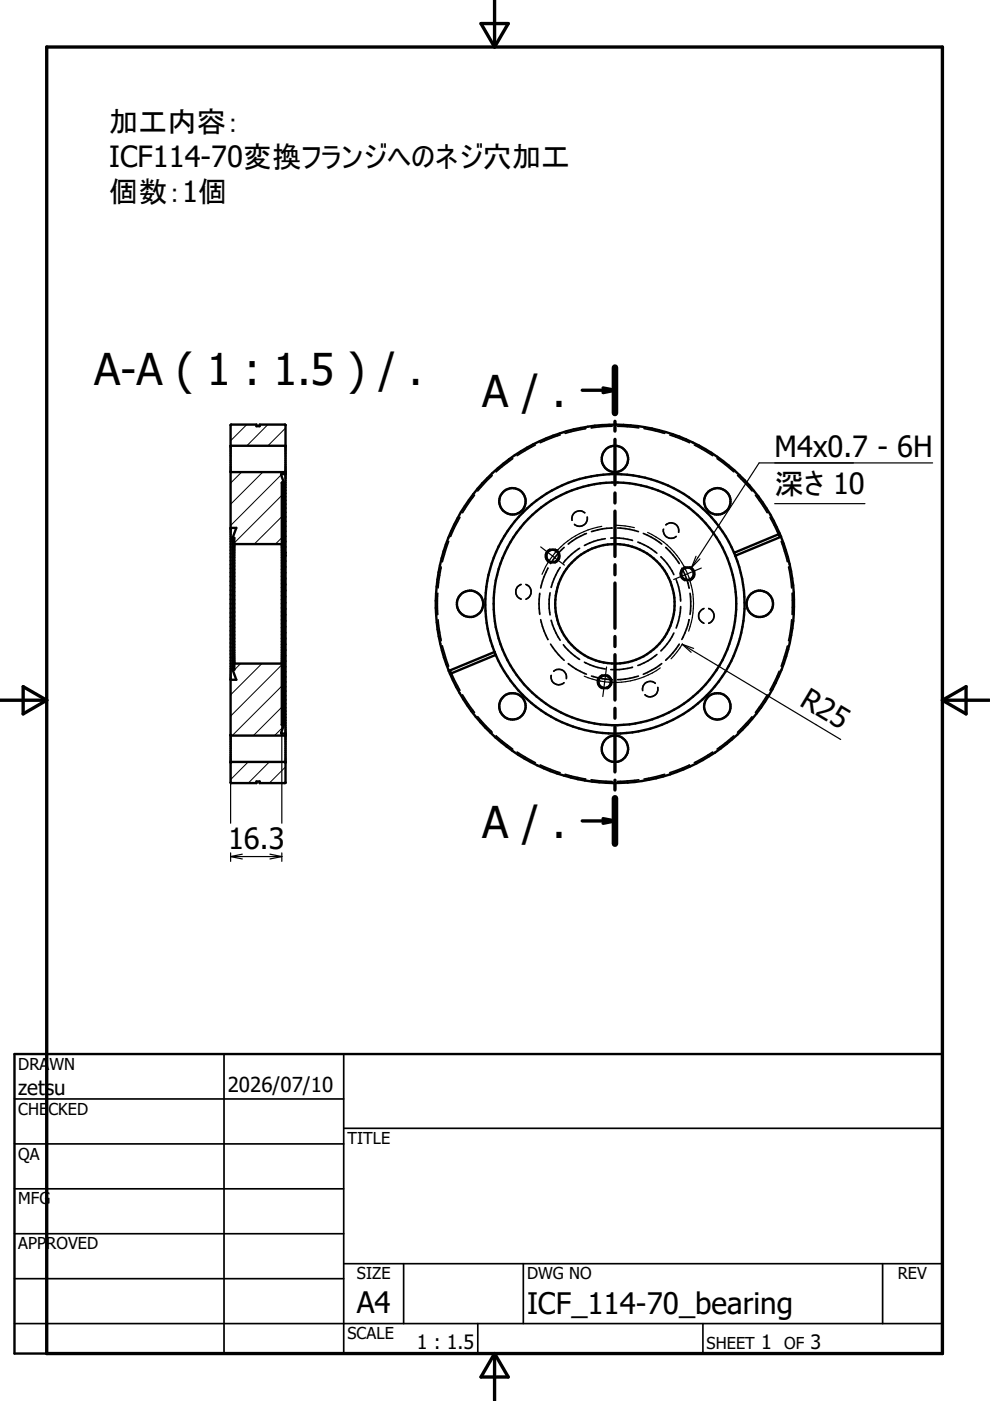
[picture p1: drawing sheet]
<svg xmlns="http://www.w3.org/2000/svg" width="210mm" height="297mm" viewBox="0 0 210 297" stroke-linecap="round" stroke-linejoin="round" font-family="sans-serif">
<g fill="none" stroke="#000" stroke-width=".21">
<path d="M52.3 90l-3.4 3.5M56.8 90l-4.5 4.5M60.5 90.8l-3.7 3.7M51.2 100.1l-2.3 2.3M55.7 100.1l-6.8 6.8M59.6 100.7l-10.7 10.7M59.8 114l-1.4 1.4M59.8 109.5l-5.9 5.9M59.8 105l-10.1 10.1M60.2 100.1l-.4 .4M51 140.7l-1.6 1.6M55.5 140.7l-6.6 6.6"/>
<path d="M59.8 149.9l-6.1 6.1M59.8 145.5l-10.6 10.5M59.8 140.9l-10.9 10.9M60 154.1l-1.8 1.9M52.6 161.5l-3.7 3.8M57.1 161.5l-4.5 4.5M60.5 162.6l-3.4 3.4"/>
</g>
<g fill="none" stroke="#000" stroke-width=".51">
<path d="M48.9 94.5h11.6M48.9 90.1l5.5-.1v.4h.7v-.4h5.3l.1 .1v75.8l-.1 .1h-5.3v-.3h-.7v.3h-5.4l-.1-.1zM48.9 100.1h11.6M48.9 111.9h1.2l-.8 2.1M49.3 114h.4v28h-.4M49.3 114v28M49.7 115.4h10.1M60.2 102.3l-.4 .1v51.3l.4 .1M60.2 102.3v51.5M60.5 117.2h-.3v.6h.3M60.5 100.4v.1l-.9 .1 .6 1.7M155.6 117.2l.3 .6"/>
<path d="M155.6 117.2h.1M155.6 117.2a27.5 27.5 0 0 0-35.8-14.6 27.5 27.5 0 0 0-14.9 35.6M155.9 117.8a27.5 27.5 0 0 1-15 35.6 27.5 27.5 0 0 1-35.8-14.5M165.3 113.2a38 38 0 0 0-49.5-20.3 38 38 0 0 0-20.6 49.3M165.3 113.2l.3 .6M165.3 113.2l-9.7 4M165.6 113.8l-9.7 4M165.6 113.8h.1M165.6 113.8a38 38 0 0 1-20.7 49.3 38 38 0 0 1-49.5-20.2M104.8 138.2l-9.5 4M104.8 138.2h.1M104.9 138.2l.2 .7"/>
<path d="M105.1 138.9l-9.7 4M105.1 138.9h.1M48.9 155.8l.1 .2h11.4l.1-.2M49.3 142l.8 2.1h-1.2M49.7 140.7h10.1M60.2 153.8l-.6 1.6 .9 .1v.2M95.2 142.2l.2 .7M95.2 142.2h.1M95.3 142.2h-.1M95.4 142.9h.1M48.9 161.7l.1-.2h11.4l.1 .2M3.1 223.5h196.7v63.5h-196.7z"/>
<circle cx="130.4" cy="97.3" r="2.79"/>
<circle cx="108.7" cy="106.3" r="2.79"/>
<circle cx="117.2" cy="117.9" r="1.34"/>
<circle cx="152.1" cy="106.3" r="2.78"/>
<circle cx="99.6" cy="128" r="2.8"/>
<circle cx="130.4" cy="128" r="12.7"/>
<circle cx="130.4" cy="128" r="25.7"/>
<circle cx="145.8" cy="121.6" r="1.33"/>
<circle cx="161.1" cy="128" r="2.8"/>
<circle cx="108.7" cy="149.8" r="2.81"/>
<circle cx="128.2" cy="144.6" r="1.33"/>
<circle cx="130.4" cy="158.8" r="2.8"/>
<circle cx="152.1" cy="149.8" r="2.8"/>
</g>
<g fill="none" stroke="#000" stroke-width=".36">
<path d="M108.7 97.2l-3.5 2.8M113.5 94.3l-3.9 2.3M118.8 92.2l-4.3 1.7M124.2 90.9l-4.4 1M129.8 90.4l-4.5 .3M130.9 90.4l4.5 .3M136.5 90.9l4.4 1M142 92.2l4.2 1.7M147.2 94.3l3.9 2.3M152 97.2l3.6 2.8M95.1 114.8l-1.3 4.3M97.5 109.7l-2 4"/>
<path d="M100.6 105l-2.5 3.7M104.4 100.8l-3.1 3.3M119.6 116.1l-1.2 1.2-1.7 2.2M122.9 116.2l-1.7 1.3-1.8 1.9M124 108.7a1.66 1.66 0 0 0-1.9-.2 1.66 1.66 0 0 0-.8 1.8M124.3 113.1l-2.1 1.1-1.7 1.2M124.5 109.6a1.65 1.65 0 0 1-.8 1.8 1.65 1.65 0 0 1-1.9-.2M128.3 114.2l-2.4 .6-2 .9M129.5 114.1l2.7 .1 1.9 .4M129.8 112l-2.1 .1-2.3 .6M130.9 112l2.7 .2 1.8 .5M135.2 114.9l2.2 1 1.9 1.4"/>
<path d="M136.4 113.1l2.6 1.3 1.3 1M140.1 118l1.4 1.5 1.4 2.3M140.7 112.2a1.63 1.63 0 0 0 .8 1.7 1.63 1.63 0 0 0 1.9-.2M141.1 116.1l1.6 1.5 1.3 1.9M141.2 111.3a1.62 1.62 0 0 1 1.9-.2 1.62 1.62 0 0 1 .8 1.7M156.4 100.8l3 3.3M160.2 105l2.5 3.7M163.3 109.7l1.9 4M165.6 114.8l1.3 4.3M92.8 125.8v4.5M92.9 131.4l.6 4.4M93.5 120.2l-.6 4.5"/>
<path d="M93.8 137h.1M93.8 137l1.3 4.3M110.4 123.9a1.65 1.65 0 0 0-1 1.6 1.65 1.65 0 0 0 1.1 1.5M110.5 123.9h-.1M111.5 123.9a1.65 1.65 0 0 1 1.1 1.6 1.65 1.65 0 0 1-1.1 1.5M114.4 125.8l-.1 2.2 .1 2.3M114.6 131.4l.8 2.4 .8 1.8M116.2 120.5h.1M116.2 135.6h.1M116.2 120.5l-.8 1.8-.8 2.4M116.6 125.7l-.2 2.3 .2 2.4M116.7 136.6l1.7 2.2 1.2 1.2"/>
<path d="M116.9 131.5l.6 1.8 1.3 2.4M118.8 120.3l-1.3 2.4-.6 1.8M119.4 136.7l1.8 1.8 1.7 1.3M139.3 138.8l-1.9 1.3-2.2 1M142.9 134.2l-.9 1.6-1.9 2.2M143.4 122.9l.7 2.4 .2 2.1M144 136.6l-1.3 1.8-1.6 1.6M144.3 128.6l-.2 2.1-.7 2.5M144.6 120.5l1 2.2 .5 2M146.1 131.4l-.5 1.9-1 2.3M146.3 125.8l.2 1.8-.2 2.7M149.3 129a1.64 1.64 0 0 0-1.2 1.6 1.64 1.64 0 0 0 1.2 1.5"/>
<path d="M150.3 129h.1M150.3 132.1h.1M150.3 129a1.64 1.64 0 0 1 1.1 1.6 1.64 1.64 0 0 1-1.1 1.5M166.9 137l-1.3 4.3M167.2 120.2l.7 4.5M167.9 131.4l-.7 4.4M168 125.8v4.5M95.5 142.3l2 4.1M98.1 147.3l2.5 3.8M101.3 152l3.1 3.3M105.2 156l3.5 2.8M109.6 159.4l3.9 2.3"/>
<path d="M116.9 143.2a1.64 1.64 0 0 0 .8 1.8 1.64 1.64 0 0 0 1.9-.2M116.9 143.2h.1M117.4 142.3a1.63 1.63 0 0 1 1.9-.2 1.63 1.63 0 0 1 .8 1.8M120.5 140.7l1.7 1.2 2.1 1M123.9 140.4l2 .9 2.4 .5M125.4 143.3l2.3 .6 2.1 .2M134.1 141.5l-2.8 .5h-1.8M135.4 143.3l-1.8 .5-2.7 .3M136.8 147.3h.1M138.9 144.9a1.62 1.62 0 0 0-1.9-.2 1.62 1.62 0 0 0-.7 1.7M139.4 145.8h.1M139.5 145.8a1.64 1.64 0 0 1-.8 1.7 1.64 1.64 0 0 1-1.9-.2"/>
<path d="M140.3 140.7l-1.3 .9-2.6 1.4M151.1 159.4l-3.9 2.3M155.6 156l-3.6 2.8M159.4 152l-3 3.3M162.7 147.4l-2.5 3.7M165.2 142.3l-1.9 4.1M114.5 162.2l4.3 1.6M119.8 164.2l4.4 1M125.3 165.3l4.5 .4M135.4 165.3l-4.5 .4M140.9 164.2l-4.4 1M146.2 162.2l-4.2 1.6"/>
<path d="M3.1 233h69.8M47.5 223.5v63.5M72.9 239.2h126.9M72.9 223.5v63.5M3.1 242.5h69.8M3.1 252.1h69.8M3.1 261.6h69.8M3.1 271.1h69.8M72.9 267.9h126.9M85.6 267.9v12.7M111 267.9v12.7M187.1 267.9v12.7"/>
<path d="M3.1 280.6h196.7M101.3 280.6v6.4M149 280.6v6.4"/>
</g>
<g fill="#000">
<circle cx="155.9" cy="117.8" r=".25"/>
<circle cx="95.2" cy="142.2" r=".25"/>
</g>
<g fill="none" stroke="#000" stroke-width=".25">
<path d="M197.7 98.1h-36.7l-14.4 22.2M114.6 116l2.6 1.9M116.7 116.4a1.58 1.58 0 0 0-1.1 1.5 1.58 1.58 0 0 0 1.1 1.5M117.2 117.9l2.5 1.9M117.2 117.9l-1.5 2.2-.8 1.7M117.6 116.4a1.58 1.58 0 0 1 1.1 1.5 1.58 1.58 0 0 1-1.1 1.5M127.6 111.6a16.7 16.7 0 0 0-10.4 6.3M130.6 111.4l1.9 .1 2 .4M137.3 112.9a16.6 16.6 0 0 1 8.7 20.9M147.6 117.9l-1 2.4M148.4 118.5l-1.8 1.8M164.3 106.8h19.1"/>
<path d="M144.7 136.6l33.5 20.2M144.7 136.6l2.4 .9M144.7 136.6l1.8 1.7M144.7 136.5l-1.1 1.7-1.3 1.5M145.3 120.1a1.57 1.57 0 0 0-1.1 1.5 1.57 1.57 0 0 0 1.1 1.5M146.2 120.1a1.57 1.57 0 0 1 1.1 1.5 1.57 1.57 0 0 1-1.1 1.5M148.7 120.4l-5.9 2.5M48.9 155.8v18.7M59.8 153.6v20.9M123.9 143.4l1.7 .6 2.6 .6M127.7 143a1.58 1.58 0 0 0-1.1 1.5 1.58 1.58 0 0 0 1.1 1.5M128.2 144.6l-.4 3.1"/>
<path d="M128.6 141.4l-.4 3.2M128.7 143v.1M128.7 146h.1M128.7 143.1a1.58 1.58 0 0 1 1.1 1.5 1.58 1.58 0 0 1-1.1 1.4M140 141.6a16.8 16.8 0 0 1-11.8 3M48.9 181.6h10.9M48.9 181.6l2.5 .5M48.9 180.8v1.8M51.4 181.1l-2.5 .5M57.2 181.1l2.6 .5M59.8 181.6l-2.6 .5M59.8 180.8v1.8"/>
</g>
<g fill="none" stroke="#000" stroke-width=".71">
<path d="M104.9 0v10M9.9 10h189.9v277h-189.9zM102 5h5.8l-2.9 5zM130.4 77.9v9.7M123.4 82.7h7M127.9 82.3l2.5 .4M130.4 89.3v2.1M130.4 93.2v9.6M130.4 82.7l-2.5 .5M130.4 104.5v2.1M130.4 108.4v9.6M130.4 119.7v2.2"/>
<path d="M130.4 123.6v9.6M130.4 135v2.1M130.4 138.8v9.6M-.1 148.5h10M4.9 145.6l5 2.9-5 2.9zM130.4 150.2v2.1M130.4 154v9.7M199.8 148.5h10M199.8 148.5l5-2.9v5.8zM123.4 174.1h7M127.9 173.6l2.5 .5M130.4 165.4v2.1"/>
<path d="M130.4 169.2v9.7M130.4 174.1l-2.5 .5M104.9 287v9.9M104.9 287l2.9 5h-5.8z"/>
</g>
<path d="M130.4 77.9v9.7M130.4 169.2v9.7" fill="none" stroke="#000" stroke-width="1.4"/>
<g font-size="9.3">
<text x="20" y="81.7">A-A ( 1 : 1.5 ) / .</text>
<text x="102.2" y="86.3">A / .</text>
<text x="102.2" y="177.6">A / .</text>
</g>
<g font-size="6.3">
<text x="75.6" y="278.4">A4</text>
<text x="111.7" y="278.6">ICF_114-70_bearing</text>
</g>
<g font-size="6.2">
<text x="23.2" y="28">加工内容：</text>
<text x="23.2" y="35.5">ICF114-70変換フランジへのネジ穴加工</text>
<text x="23.2" y="42.9">個数：1個</text>
<text x="164.2" y="96.9">M4x0.7 - 6H</text>
<text x="164.2" y="104.8">深さ 10</text>
<text x="169.3" y="149.5" transform="rotate(31 169.3 149.5)">R25</text>
<text x="48.3" y="179.9">16.3</text>
</g>
<g font-size="4.4">
<text x="3.9" y="232.2">zetsu</text>
<text x="48.3" y="231.5">2026/07/10</text>
</g>
<g font-size="4.2">
<text x="88.3" y="286.1">1 : 1.5</text>
<text x="161.4" y="286.1">1</text>
<text x="171.9" y="286.1">3</text>
</g>
<g font-size="3.5">
<text x="3.9" y="226.8">DRAWN</text>
<text x="3.9" y="236.3">CHECKED</text>
<text x="3.9" y="245.9">QA</text>
<text x="73.7" y="242.5">TITLE</text>
<text x="3.9" y="255.4">MFG</text>
<text x="3.9" y="264.9">APPROVED</text>
<text x="75.7" y="271.3">SIZE</text>
<text x="111.7" y="271.3">DWG NO</text>
<text x="190.4" y="271.2">REV</text>
<text x="73.7" y="284">SCALE</text>
<text x="149.8" y="286.1">SHEET</text>
<text x="166.3" y="286.1">OF</text>
</g>
</svg>
